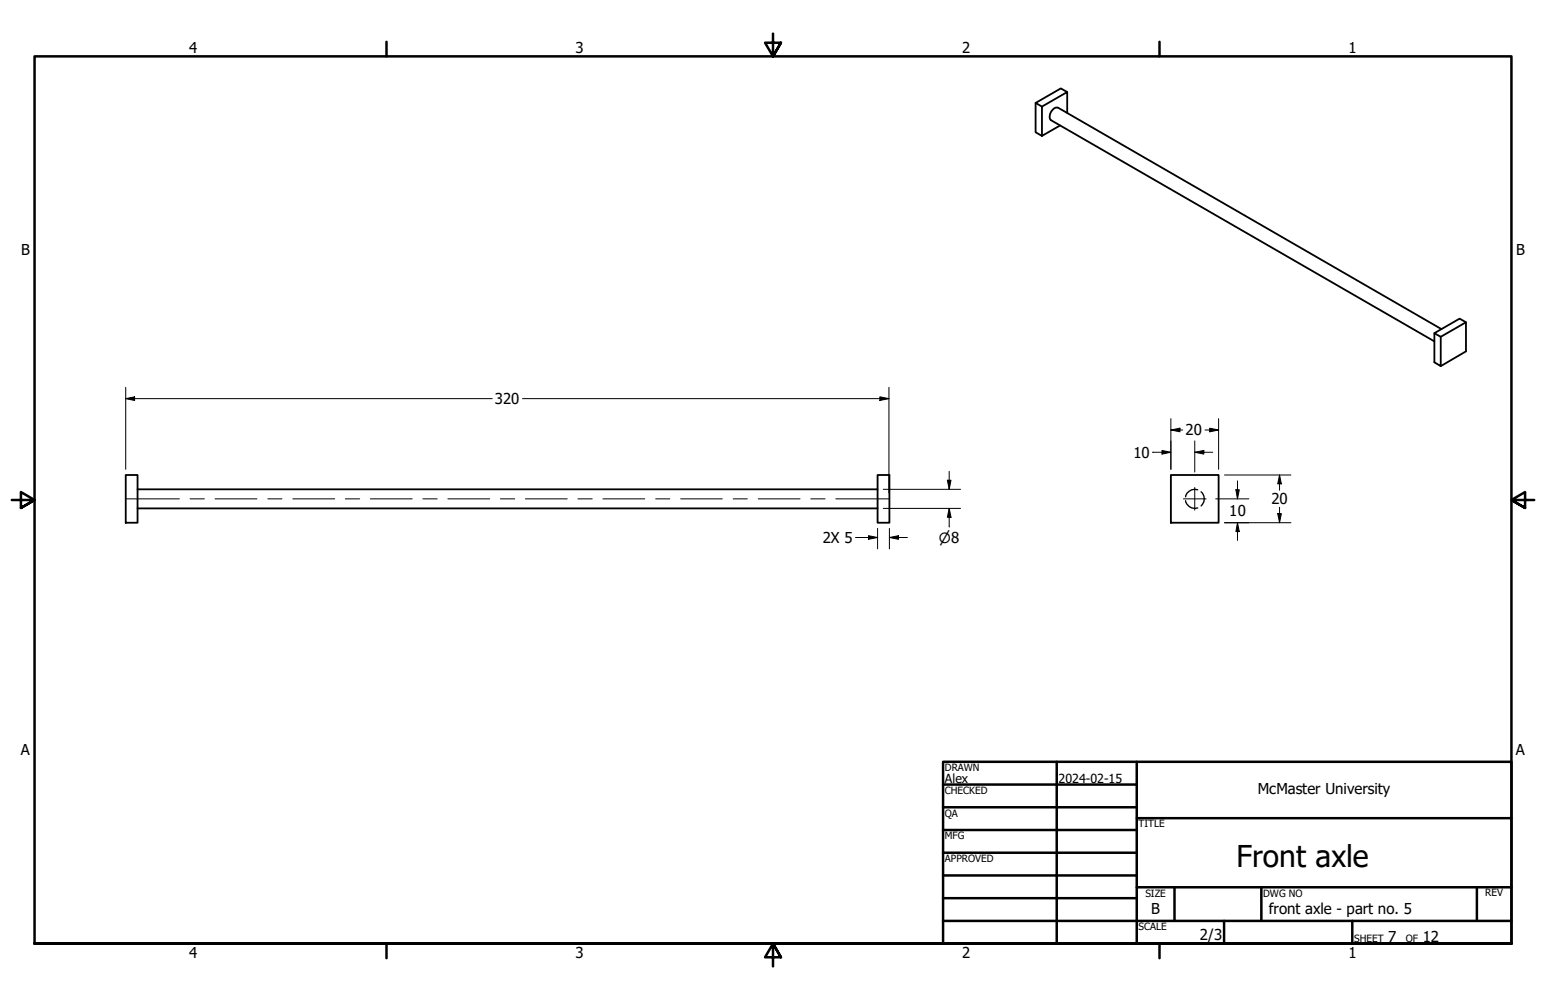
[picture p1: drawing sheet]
<svg xmlns="http://www.w3.org/2000/svg" width="432mm" height="279mm" viewBox="0 0 432 279" stroke-linecap="round" stroke-linejoin="round" font-family="sans-serif">
<!-- layer: Visible (ANSI) -->
<path d="M289.2 28.8v8.2l1.8 1M296.1 35.1l-5.1 2.9M298.1 31.6v-5.9l-7.1 4.1v8.2M298.1 25.7l-1.8-1-7.1 4.1 1.8 1M402.4 94.1v8.2l-1.8-1.1v-8.1l7.1-4.1 1.7 1v8.2l-7 4.1M402.6 91.9l-107.1-61.8a2.32 2.32 0 0 0-1.9 3.5l107 61.8M409.4 90l-7 4.1-1.8-1M35.1 132.7h3.3v13.3h-3.3zM38.4 136.7h206.7M245.1 132.7h3.3v13.3h-3.3zM327 132.7h13.4v13.3h-13.4zM38.4 142h206.7" fill="none" stroke="#000" stroke-width=".51"/>
<!-- layer: Hidden (ANSI) -->
<path d="M331.2 139.9a2.6 2.6 0 0 0 3.3 2M334.5 136.8a2.62 2.62 0 0 0-3.3 2M335.5 137.4a2.62 2.62 0 0 1 0 4" fill="none" stroke="#000" stroke-width=".38"/>
<!-- layer: Border (ANSI) -->
<g fill="none" stroke="#000" stroke-width=".7">
<path d="M107.9 11.7v4M215.9 9.4v6.3l-2.2-3.8h4.4l-2.2 3.8 2.2-3.8M323.8 11.7v4M3.3 139.7h6.4l-3.9-2.2v4.4l3.9-2.2-3.9 2.2M428.5 139.7h-6.4l3.9-2.2v4.4l-3.9-2.2 3.9 2.2M263.4 212.9h158.7v50.8h-158.7zM263.4 219.2h54.1M295.1 212.9v50.8M317.5 212.9v50.8M263.4 225.6h54.1M263.4 231.9h54.1M263.4 238.3h54.1"/>
<path d="M317.5 228.6h104.6M263.4 244.6h54.1M263.4 251h54.1M263.4 257.3h158.7M317.5 247.9h104.6M328 247.9v9.4M341.9 257.3v6.4M352.3 247.9v9.4M377.7 257.3v6.4M412.5 247.9v9.4M9.7 263.7v-248h412.4v248h-412.4h412.4M107.9 263.7v4"/>
<path d="M218.1 267.5l-2.2-3.8 2.2 3.8h-4.4l2.2-3.8v6.3M323.8 263.7v4"/>
</g>
<!-- layer: Dimension (ANSI) -->
<g fill="none" stroke="#000" stroke-width=".28">
<path d="M35.1 111.4l2.5-.5v1zM35.1 111.4h102.4M35.1 108.2v22.9M145.9 111.4h102.4M245.7 110.9l2.6 .5-2.6 .5zM248.3 108.2v29.5M327 117v14.1M337.9 119.6l2.5 .5-2.5 .6zM340.4 117v14.1M246.7 136.7h21.6M264.6 134.2h1l-.5 2.5zM265.1 131.7v5"/>
<path d="M321.9 126.4h5.1M324.5 125.9l2.5 .5-2.5 .5zM327 120.1l2.6-.5v1.1zM327 120.1h3.3M333.7 126.4l2.5-.5v1zM333.7 126.4h5M333.7 123.2v8.7M336.5 120.1h3.9M339.5 139.4h9.3M342 132.7h18.6M345.2 136.8h.9l-.5 2.6zM345.6 134.4v5"/>
<path d="M357.4 132.7l.5 2.5h-1zM357.4 132.7v4.3M239 150.2h6.1M242.6 149.7l2.5 .5-2.5 .5zM245.1 147.6v5.8M246.7 142h21.6M248.4 150.2l2.6-.5v1zM248.4 150.2h5M248.4 147.6v5.8M265.1 142l.5 2.5h-1zM265.1 142v5.3M342 146h18.6"/>
<path d="M345.6 146l.5 2.5h-.9zM345.6 146v5M356.9 143.5h1l-.5 2.5zM357.4 141.7v4.3"/>
</g>
<g fill="#000">
<path d="M35.1 111.4l2.5-.5v1zM245.7 110.9l2.6 .5-2.6 .5zM327 120.1l2.6-.5v1.1zM264.6 134.2h1l-.5 2.5zM324.5 125.9l2.5 .5-2.5 .5zM333.7 126.4l2.5-.5v1zM337.9 119.6l2.5 .5-2.5 .6zM345.2 136.8h.9l-.5 2.6zM357.4 132.7l.5 2.5h-1zM242.6 149.7l2.5 .5-2.5 .5zM248.4 150.2l2.6-.5v1zM265.1 142l.5 2.5h-1z"/>
<path d="M345.6 146l.5 2.5h-.9zM356.9 143.5h1l-.5 2.5z"/>
</g>
<!-- layer: Center Mark (ANSI) -->
<path d="M330.5 139.4h6.4M333.7 136.2v6.4" fill="none" stroke="#000" stroke-width=".28"/>
<!-- layer: Centerline (ANSI) -->
<g fill="none" stroke="#000" stroke-width=".28">
<path d="M35.2 139.4h14.9M53.1 139.4h4M60.1 139.4h11.7M74.8 139.4h3.9M81.8 139.4h11.7M96.5 139.4h4M103.4 139.4h11.7M118.1 139.4h4M125.1 139.4h11.7M139.8 139.4h4M146.7 139.4h11.7M161.4 139.4h4"/>
<path d="M168.4 139.4h11.7M183.1 139.4h4M190.1 139.4h11.6M204.8 139.4h3.9M211.8 139.4h11.7M226.4 139.4h4M233.4 139.4h14.9"/>
</g>
<text font-size="8.4" x="345.4" y="242.3">Front axle</text>
<g font-size="4.2">
<text x="52.8" y="14.7">4</text>
<text x="160.8" y="14.7">3</text>
<text x="268.7" y="14.7">2</text>
<text x="376.7" y="14.7">1</text>
<text x="5.9" y="71.4">B</text>
<text x="423.5" y="71.4">B</text>
<text x="138.2" y="112.9">320</text>
<text x="331.2" y="121.7">20</text>
<text x="316.5" y="127.9">10</text>
<text x="355.1" y="140.9">20</text>
<text x="343.3" y="144.2">10</text>
<text x="229.8" y="151.7">2X 5</text>
<text x="5.8" y="211.1">A</text>
<text x="423.4" y="211.1">A</text>
<text x="351.3" y="221.9">McMaster University</text>
<text x="321.5" y="255.4">B</text>
<text x="354.4" y="255.4">front axle - part no. 5</text>
<text x="335.2" y="262.5">2/3</text>
<text x="387.7" y="263.1">7</text>
<text x="397.4" y="263.1">12</text>
<text x="52.8" y="267.7">4</text>
<text x="160.8" y="267.7">3</text>
<text x="268.7" y="267.7">2</text>
<text x="376.7" y="267.7">1</text>
</g>
<text font-size="3.9" x="262.3" y="151.8">⌀8</text>
<g font-size="3.5">
<text x="263.9" y="218.6">Alex</text>
<text x="295.7" y="218.6">2024-02-15</text>
</g>
<g font-size="2.8">
<text x="263.9" y="215.4">DRAWN</text>
<text x="263.9" y="221.8">CHECKED</text>
<text x="263.9" y="228.2">QA</text>
<text x="318" y="231.1">TITLE</text>
<text x="263.9" y="234.5">MFG</text>
<text x="263.9" y="240.9">APPROVED</text>
<text x="319.9" y="250.5">SIZE</text>
<text x="352.8" y="250.5">DWG NO</text>
<text x="414.8" y="250.4">REV</text>
<text x="318" y="259.9">SCALE</text>
<text x="378.2" y="263.1">SHEET</text>
<text x="392.6" y="263.1">OF</text>
</g>
</svg>
